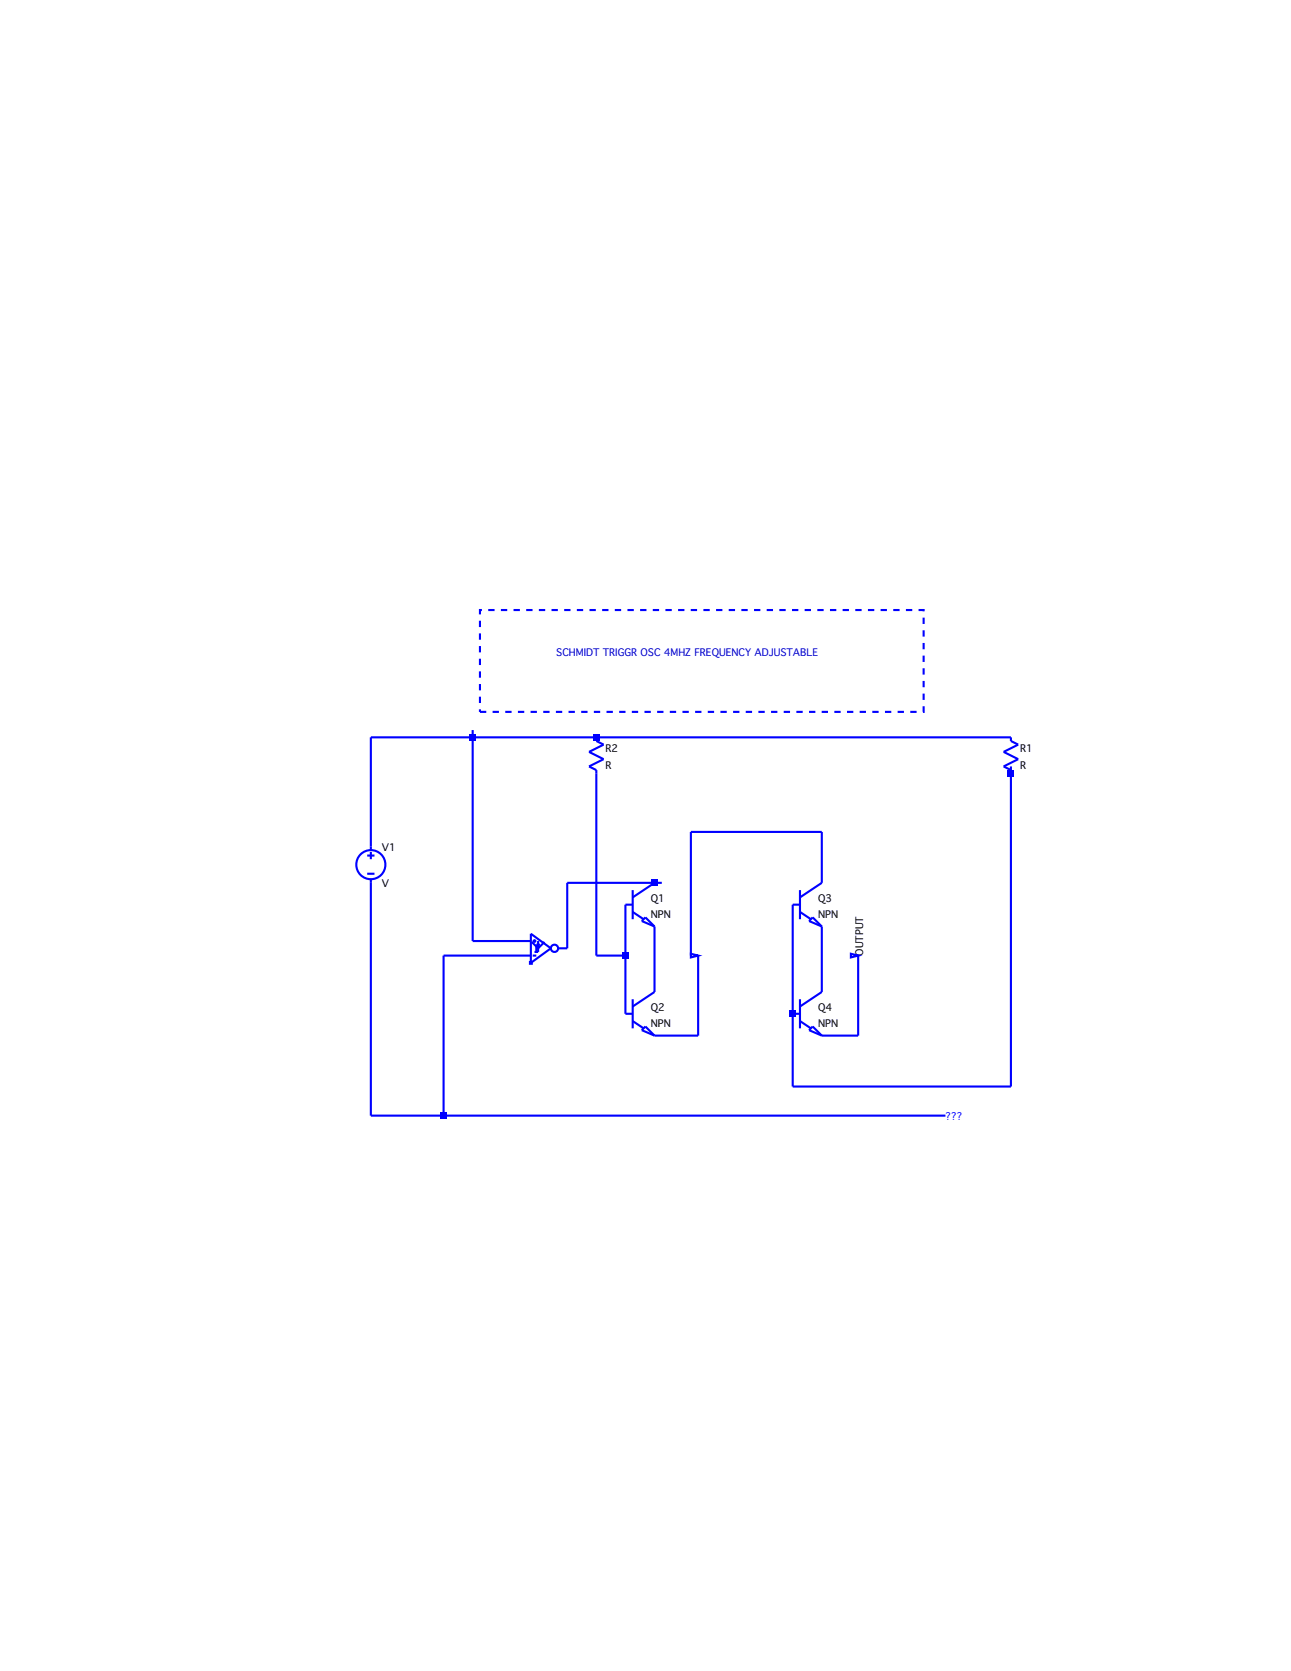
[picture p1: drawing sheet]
Version 4
SHEET 1 880 680
WIRE -560 -384 -560 -400
WIRE -560 -384 -784 -384
WIRE -288 -384 -560 -384
WIRE 624 -384 -288 -384
WIRE 624 -304 624 -320
WIRE 208 -176 -80 -176
WIRE -784 -144 -784 -384
WIRE -160 -64 -352 -64
WIRE -144 -64 -160 -64
WIRE 208 -64 208 -176
WIRE -560 64 -560 -384
WIRE -432 64 -560 64
WIRE -416 80 -416 64
WIRE -352 80 -352 -64
WIRE -352 80 -368 80
WIRE -432 96 -624 96
WIRE -288 96 -288 -304
WIRE -224 96 -224 -16
WIRE -224 96 -288 96
WIRE -80 96 -80 -176
WIRE -160 176 -160 32
WIRE 208 176 208 32
WIRE -224 224 -224 96
WIRE 144 224 144 -16
WIRE -64 272 -64 96
WIRE -64 272 -160 272
WIRE 288 272 288 96
WIRE 288 272 208 272
WIRE 144 384 144 224
WIRE 624 384 624 -304
WIRE 624 384 144 384
WIRE -784 448 -784 -64
WIRE -624 448 -624 96
WIRE -624 448 -784 448
WIRE 480 448 -624 448
FLAG 288 96 OUTPUT
FLAG -416 80 COM
DATAFLAG 480 448 "$"
BUSTAP -80 96 -64 96
BUSTAP 272 96 288 96
SYMBOL Digital/diffschmtinv -432 16 R0
WINDOW 0 144 151 Invisible 2
SYMATTR InstName s
SYMBOL npn -224 -64 R0
SYMATTR InstName Q1
SYMBOL npn -224 176 R0
SYMATTR InstName Q2
SYMBOL npn 144 -64 R0
SYMATTR InstName Q3
SYMBOL npn 144 176 R0
SYMATTR InstName Q4
SYMBOL voltage -784 -160 R0
SYMATTR InstName V1
SYMBOL res 608 -400 R0
SYMATTR InstName R1
SYMBOL res -304 -400 R0
SYMATTR InstName R2
TEXT -376 -524 Left 2 ;SCHMIDT TRIGGR OSC 4MHZ FREQUENCY ADJUSTABLE
RECTANGLE Normal -544 -648 432 -424 2
